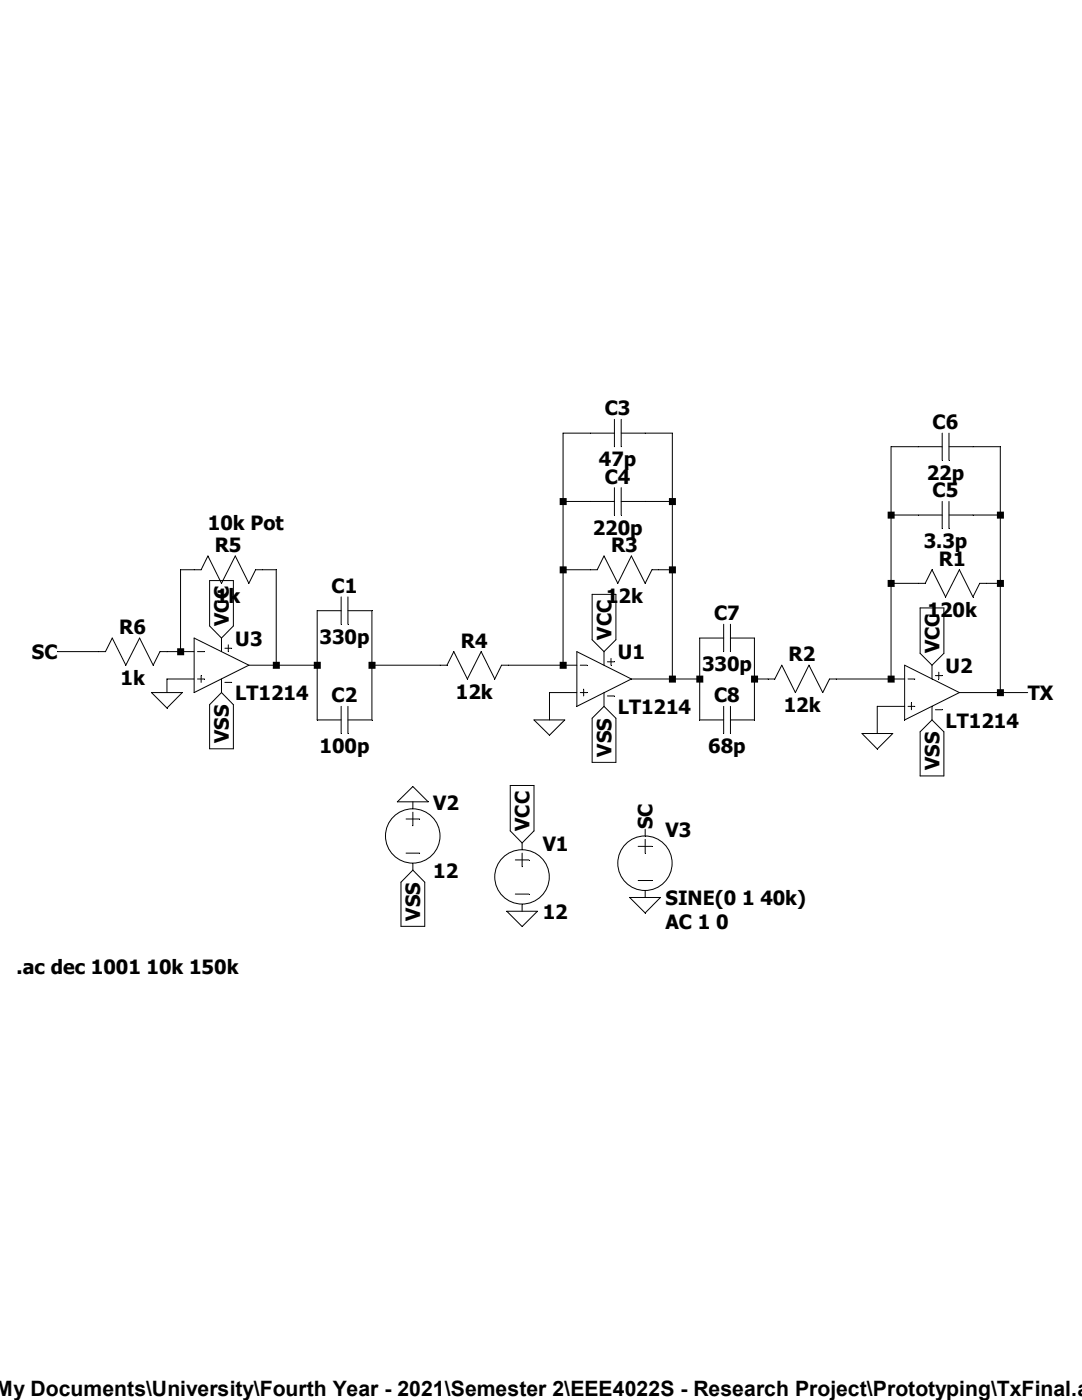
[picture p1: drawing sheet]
<svg xmlns="http://www.w3.org/2000/svg" width="216mm" height="279mm" viewBox="0 0 216 279" stroke-linecap="round" stroke-linejoin="round" font-family="sans-serif">
<g fill="none" stroke="#000" stroke-width=".2">
<path d="M122.6 86.4h-10.2v46.4M122.6 83.7v5.5M122.6 97.3v5.5M124 86.4h10.2v49.1M124 83.7v5.5M124 97.3v5.5M188 86.4v5.5M188 89.2h-10.2v46.3M189.4 86.4v5.5M189.4 89.2h10.2v49M41.8 115.9h4.8v9l-2.4 2.4-2.4-2.4zM68.1 119.1v5.5"/>
<path d="M69.4 119.1v5.5M112.4 113.7h6.8l1.3-2.7 2.8 5.4 2.7-5.4 2.7 5.4 1.4-2.7h4.1M112.4 100.1h10.2M118.2 118.6h4.7v9.1l-2.4 2.3-2.3-2.3zM124 100.1h10.2M177.8 116.4h6.8l1.4-2.7 2.7 5.4 2.7-5.4 2.7 5.4 1.4-2.7h4.1M177.8 102.8h10.2M188 100.1v5.4M189.4 102.8h10.2M189.4 100.1v5.4M11.5 130h9.5l1.4-2.7 2.7 5.5 2.8-5.5 2.7 5.5 1.3-2.8h6.8M30.2 138.2h6.2l-3.1 3.1z"/>
<path d="M36 130v-16.3h4.1l1.4-2.7 2.7 5.4 2.7-5.4 2.8 5.4 1.3-2.7h4.1v19.1M38.7 135.5h-5.4v2.7M38.7 127.3l11 5.5-11 5.4zM39.4 135.5h1.4M39.4 130h1.4M40.1 134.8v1.4M44.2 127.3v2.7M44.2 135.5v2.7M44.2 138.2l2.4 2.4v8.8h-4.8v-8.8zM44.9 129.4h1.3M44.9 136.2h1.3M45.6 128.7v1.3"/>
<path d="M49.7 132.8h13.6M68.1 121.9h-4.8v21.8h4.8M69.4 121.9h4.8v21.8h-4.8M74.2 132.8h15l1.4-2.8 2.7 5.5 2.7-5.5 2.7 5.5 1.4-2.7h15M115.1 130l10.9 5.5-10.9 5.5zM115.1 138.2h-5.5v5.5M115.8 132.8h1.3M115.8 138.2h1.3M116.5 137.5v1.4M120.5 130v2.8M120.5 138.2v2.8M121.2 132.1h1.4"/>
<path d="M121.2 138.9h1.4M121.9 131.4v1.4M126 135.5h13.6M144.4 127.3h-4.8v16.4h4.8M144.4 124.6v5.4M145.8 127.3h4.7v16.4h-4.7M145.8 124.6v5.4M150.5 135.5h4.1l1.4-2.7 2.7 5.4 2.7-5.4 2.8 5.4 1.3-2.7h15M180.5 132.8l10.9 5.4-10.9 5.5zM181.2 135.5h1.3M183.6 121.3h4.7v9.1l-2.3 2.4-2.4-2.4zM186 132.8v2.7"/>
<path d="M186.6 134.8h1.4M187.3 134.2v1.3M191.4 138.2h13.7M68.1 141v5.4M69.4 141v5.4M101.8 156.8h4.8v9l-2.4 2.4-2.4-2.4zM106.6 143.7h6.1l-3.1 3zM120.5 141l2.4 2.3v8.8h-4.7v-8.8zM144.4 141v5.4M145.8 141v5.4M172 146.4h6.1l-3.1 3.1zM180.5 141h-5.5v5.4"/>
<path d="M181.2 141h1.3M181.9 140.3v1.3M186 141v2.7M186 143.7l2.3 2.3v8.9h-4.7v-8.9zM186.6 141.6h1.4M79.3 160l3.1-3 3 3zM81 163.4h2.7M81 170.3h2.7M82.4 160v1.4M82.4 162.1v2.7M82.4 172.3v1.4M82.4 173.7l2.4 2.4v8.8h-4.8v-8.8z"/>
<path d="M102.8 171.6h2.7M102.8 178.4h2.7M104.2 168.2v1.4M104.2 170.3v2.7M125.6 179.1h6.2l-3.1 3.1zM127.3 168.9h2.8M127.3 175.7h2.8M128.7 165.5v1.3M128.7 167.5v2.8M128.7 177.8v1.3M101.1 181.9h6.1l-3 3zM104.2 180.5v1.4"/>
<circle cx="82.4" cy="166.8" r="5.4"/>
<circle cx="104.2" cy="175" r="5.4"/>
<circle cx="128.7" cy="172.3" r="5.4"/>
</g>
<path d="M35.3 129.4h1.4v1.4h-1.4zM54.4 132.1h1.4v1.4h-1.4zM62.6 132.1h1.4v1.4h-1.4zM73.5 132.1h1.4v1.4h-1.4zM111.7 99.4h1.4v1.4h-1.4zM111.7 113h1.4v1.4h-1.4zM111.7 132.1h1.4v1.4h-1.4zM133.5 99.4h1.4v1.4h-1.4zM133.5 113h1.4v1.4h-1.4zM133.5 134.8h1.4v1.4h-1.4zM138.9 134.8h1.4v1.4h-1.4zM149.9 134.8h1.4v1.4h-1.4zM177.1 102.1h1.4v1.4h-1.4zM177.1 115.7h1.4v1.4h-1.4zM177.1 134.8h1.4v1.4h-1.4zM198.9 102.1h1.4v1.4h-1.4zM198.9 115.7h1.4v1.4h-1.4zM198.9 137.5h1.4v1.4h-1.4z" fill-rule="evenodd" fill="#000"/>
<text font-size="4.2" x="-.8" y="278.7">My Documents\University\Fourth Year - 2021\Semester 2\EEE4022S - Research Project\Prototyping\TxFinal.a</text>
<g font-size="3.9">
<text x="120.7" y="82.9">C3</text>
<text x="186.1" y="85.6">C6</text>
<text x="119.5" y="93.1">47p</text>
<text x="184.9" y="95.8">22p</text>
<text x="120.7" y="96.5">C4</text>
<text x="186.1" y="99.3">C5</text>
<text x="41.5" y="105.7">10k Pot</text>
<text x="118.3" y="106.7">220p</text>
<text x="42.8" y="110.2">R5</text>
<text x="121.9" y="110.2">R3</text>
<text x="184.3" y="109.4">3.3p</text>
<text x="187.3" y="112.9">R1</text>
<text x="66.2" y="118.3">C1</text>
<text x="43.1" y="120.4">1k</text>
<text x="45.7" y="124.9" transform="rotate(-90 45.7 124.9)">VCC</text>
<text x="120.9" y="120.4">12k</text>
<text x="142.5" y="123.8">C7</text>
<text x="185.1" y="123.1">120k</text>
<text x="6.3" y="131.6">SC</text>
<text x="23.8" y="126.5">R6</text>
<text x="46.9" y="128.9">U3</text>
<text x="63.8" y="128.5">330p</text>
<text x="91.9" y="129.2">R4</text>
<text x="122" y="127.7" transform="rotate(-90 122 127.7)">VCC</text>
<text x="123.3" y="131.6">U1</text>
<text x="157.4" y="132">R2</text>
<text x="187.4" y="130.4" transform="rotate(-90 187.4 130.4)">VCC</text>
<text x="24" y="136.7">1k</text>
<text x="140.1" y="134">330p</text>
<text x="188.7" y="134.3">U2</text>
<text x="46.9" y="139.8">LT1214</text>
<text x="66.2" y="140.2">C2</text>
<text x="91" y="139.4">12k</text>
<text x="123.3" y="142.5">LT1214</text>
<text x="142.5" y="140.2">C8</text>
<text x="156.4" y="142.2">12k</text>
<text x="205.1" y="139.8">TX</text>
<text x="45.7" y="148.3" transform="rotate(-90 45.7 148.3)">VSS</text>
<text x="188.7" y="145.2">LT1214</text>
<text x="63.8" y="150.3">100p</text>
<text x="122" y="151" transform="rotate(-90 122 151)">VSS</text>
<text x="141.3" y="150.3">68p</text>
<text x="187.4" y="153.7" transform="rotate(-90 187.4 153.7)">VSS</text>
<text x="86.4" y="161.6">V2</text>
<text x="105.7" y="165.8" transform="rotate(-90 105.7 165.8)">VCC</text>
<text x="130.2" y="165.5" transform="rotate(-90 130.2 165.5)">SC</text>
<text x="132.8" y="167">V3</text>
<text x="108.3" y="169.8">V1</text>
<text x="86.4" y="175.2">12</text>
<text x="83.9" y="183.7" transform="rotate(-90 83.9 183.7)">VSS</text>
<text x="108.3" y="183.4">12</text>
<text x="132.8" y="185.5">AC 1 0</text>
<text x="132.8" y="180.7">SINE(0 1 40k)</text>
<text x="3.3" y="194.3">.ac dec 1001 10k 150k</text>
</g>
</svg>
